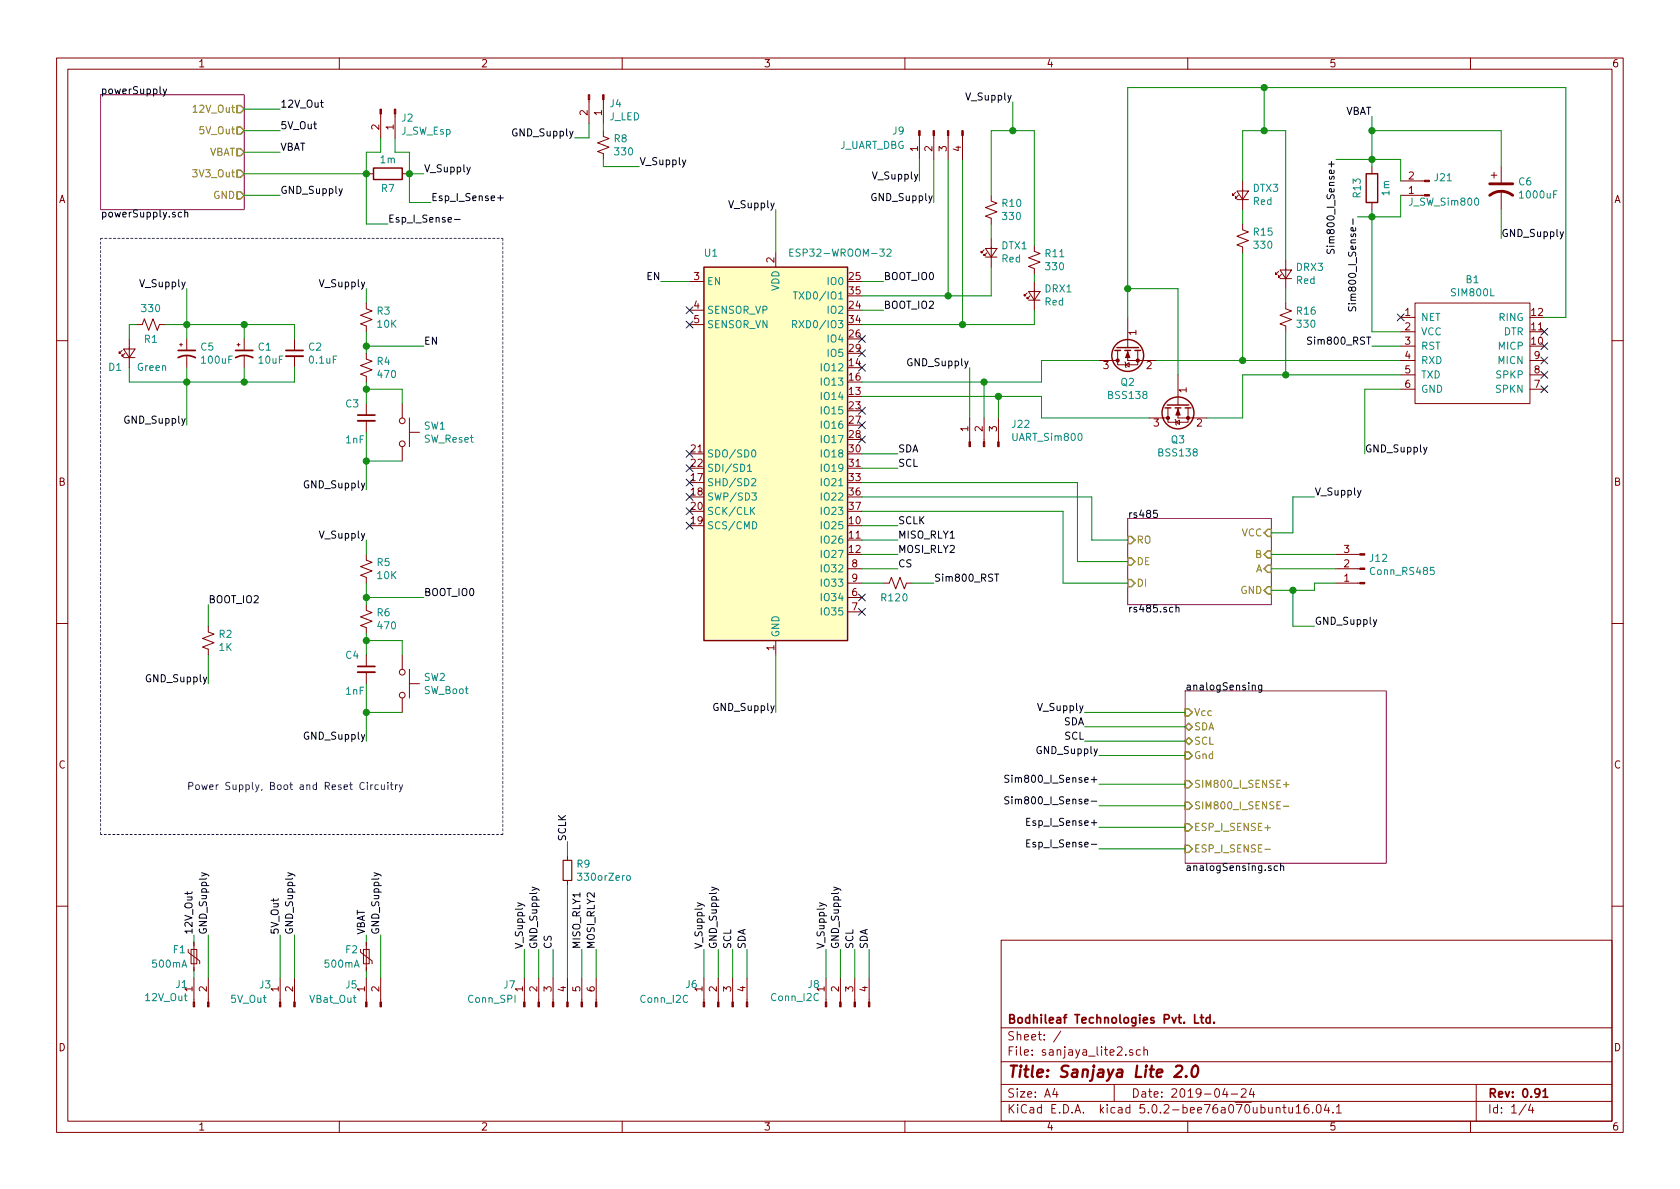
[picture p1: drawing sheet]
EESchema Schematic File Version 4
LIBS:sanjaya_lite2-cache
EELAYER 26 0
EELAYER END
$Descr A4 11693 8268
encoding utf-8
Sheet 1 4
Title "Sanjaya Lite 2.0"
Date "2019-04-24"
Rev "0.91"
Comp "Bodhileaf Technologies Pvt. Ltd."
Comment1 ""
Comment2 ""
Comment3 ""
Comment4 ""
$EndDescr
$Sheet
S 700  650  1000 800 
U 5C11B7C7
F0 "powerSupply" 50
F1 "powerSupply.sch" 50
F2 "GND" O R 1700 1350 50 
F3 "3V3_Out" O R 1700 1200 50 
F4 "12V_Out" O R 1700 750 50 
F5 "5V_Out" O R 1700 900 50 
F6 "VBAT" O R 1700 1050 50 
$EndSheet
Text Label 2950 1200 0    50   ~ 0
V_Supply
Text Label 7050 700  2    50   ~ 0
V_Supply
Wire Wire Line
	9500 3150 9500 2700
Wire Wire Line
	9500 2700 9750 2700
NoConn ~ 10750 2300
NoConn ~ 10750 2400
NoConn ~ 10750 2500
NoConn ~ 10750 2600
NoConn ~ 10750 2700
$Sheet
S 8250 4800 1400 1200
U 5C1B2A50
F0 "analogSensing" 50
F1 "analogSensing.sch" 50
F2 "Vcc" I L 8250 4950 50 
F3 "Gnd" I L 8250 5250 50 
F4 "SDA" B L 8250 5050 50 
F5 "SCL" B L 8250 5150 50 
F6 "SIM800_I_SENSE+" I L 8250 5450 50 
F7 "ESP_I_SENSE+" I L 8250 5750 50 
F8 "ESP_I_SENSE-" I L 8250 5900 50 
F9 "SIM800_I_SENSE-" I L 8250 5600 50 
$EndSheet
Text Label 7650 5250 2    50   ~ 0
GND_Supply
Wire Wire Line
	7650 5250 8250 5250
$Comp
L RF_Module:ESP32-WROOM-32 U1
U 1 1
P 5400 3150
F 0 "U1" H 4950 4550 50  0000 C CNN
F 1 "ESP32-WROOM-32" H 5850 4550 50  0000 C CNN
F 2 "Custom Boards:ESP32-WROOM-32_Handsolder" H 5400 1650 50  0001 C CNN
F 3 "https://www.espressif.com/sites/default/files/documentation/esp32-wroom-32_datasheet_en.pdf" H 5100 3200 50  0001 C CNN
	1    5400 3150
	1    0    0    -1  
$EndComp
Text Label 1950 1350 0    50   ~ 0
GND_Supply
$Comp
L Device:C_Small C2
U 1 1
P 2050 2450
F 0 "C2" H 2142 2496 50  0000 L CNN
F 1 "0.1uF" H 2142 2405 50  0000 L CNN
F 2 "Capacitor_SMD:C_0805_2012Metric_Pad1.15x1.40mm_HandSolder" H 2050 2450 50  0001 C CNN
F 3 "~" H 2050 2450 50  0001 C CNN
	1    2050 2450
	1    0    0    -1  
$EndComp
$Comp
L Device:CP1_Small C1
U 1 1
P 1700 2450
F 0 "C1" H 1791 2496 50  0000 L CNN
F 1 "10uF" H 1791 2405 50  0000 L CNN
F 2 "Capacitor_Tantalum_SMD:CP_EIA-3216-10_Kemet-I_Pad1.58x1.35mm_HandSolder" H 1700 2450 50  0001 C CNN
F 3 "~" H 1700 2450 50  0001 C CNN
	1    1700 2450
	1    0    0    -1  
$EndComp
Text Label 1300 2000 2    50   ~ 0
V_Supply
Text Label 1300 2950 2    50   ~ 0
GND_Supply
Wire Wire Line
	1300 2000 1300 2250
Connection ~ 1300 2250
Connection ~ 1300 2650
Wire Wire Line
	1300 2650 1300 2950
Text Label 2550 2000 2    50   ~ 0
V_Supply
$Comp
L Device:R_Small_US R3
U 1 1
P 2550 2200
F 0 "R3" H 2618 2246 50  0000 L CNN
F 1 "10K" H 2618 2155 50  0000 L CNN
F 2 "Resistor_SMD:R_0805_2012Metric_Pad1.15x1.40mm_HandSolder" H 2550 2200 50  0001 C CNN
F 3 "~" H 2550 2200 50  0001 C CNN
	1    2550 2200
	1    0    0    -1  
$EndComp
$Comp
L Device:R_Small_US R4
U 1 1
P 2550 2550
F 0 "R4" H 2618 2596 50  0000 L CNN
F 1 "470" H 2618 2505 50  0000 L CNN
F 2 "Resistor_SMD:R_0805_2012Metric_Pad1.15x1.40mm_HandSolder" H 2550 2550 50  0001 C CNN
F 3 "~" H 2550 2550 50  0001 C CNN
	1    2550 2550
	1    0    0    -1  
$EndComp
$Comp
L Device:C_Small C3
U 1 1
P 2550 2900
F 0 "C3" H 2400 3000 50  0000 L CNN
F 1 "1nF" H 2400 2750 50  0000 L CNN
F 2 "Capacitor_SMD:C_0805_2012Metric_Pad1.15x1.40mm_HandSolder" H 2550 2900 50  0001 C CNN
F 3 "~" H 2550 2900 50  0001 C CNN
	1    2550 2900
	1    0    0    -1  
$EndComp
Text Label 2550 3400 2    50   ~ 0
GND_Supply
$Comp
L Switch:SW_Push SW1
U 1 1
P 2800 3000
F 0 "SW1" V 2754 3148 50  0000 L CNN
F 1 "SW_Reset" V 2845 3148 50  0000 L CNN
F 2 "Button_Switch_THT:SW_PUSH_6mm_H4.3mm" H 2800 3200 50  0001 C CNN
F 3 "" H 2800 3200 50  0001 C CNN
	1    2800 3000
	0    1    1    0   
$EndComp
Wire Wire Line
	2550 3000 2550 3200
Wire Wire Line
	2800 3200 2550 3200
Connection ~ 2550 3200
Wire Wire Line
	2550 3200 2550 3400
Wire Wire Line
	2550 2800 2550 2700
Wire Wire Line
	2550 2700 2800 2700
Wire Wire Line
	2800 2700 2800 2800
Connection ~ 2550 2700
Wire Wire Line
	2550 2700 2550 2650
Wire Wire Line
	2550 2450 2550 2400
Wire Wire Line
	2550 2100 2550 2000
Text Label 2950 2400 0    50   ~ 0
EN
Wire Wire Line
	2950 2400 2550 2400
Connection ~ 2550 2400
Wire Wire Line
	2550 2400 2550 2300
Text Label 2550 3750 2    50   ~ 0
V_Supply
$Comp
L Device:R_Small_US R5
U 1 1
P 2550 3950
F 0 "R5" H 2618 3996 50  0000 L CNN
F 1 "10K" H 2618 3905 50  0000 L CNN
F 2 "Resistor_SMD:R_0805_2012Metric_Pad1.15x1.40mm_HandSolder" H 2550 3950 50  0001 C CNN
F 3 "~" H 2550 3950 50  0001 C CNN
	1    2550 3950
	1    0    0    -1  
$EndComp
$Comp
L Device:R_Small_US R6
U 1 1
P 2550 4300
F 0 "R6" H 2618 4346 50  0000 L CNN
F 1 "470" H 2618 4255 50  0000 L CNN
F 2 "Resistor_SMD:R_0805_2012Metric_Pad1.15x1.40mm_HandSolder" H 2550 4300 50  0001 C CNN
F 3 "~" H 2550 4300 50  0001 C CNN
	1    2550 4300
	1    0    0    -1  
$EndComp
$Comp
L Device:C_Small C4
U 1 1
P 2550 4650
F 0 "C4" H 2400 4750 50  0000 L CNN
F 1 "1nF" H 2400 4500 50  0000 L CNN
F 2 "Capacitor_SMD:C_0805_2012Metric_Pad1.15x1.40mm_HandSolder" H 2550 4650 50  0001 C CNN
F 3 "~" H 2550 4650 50  0001 C CNN
	1    2550 4650
	1    0    0    -1  
$EndComp
Text Label 2550 5150 2    50   ~ 0
GND_Supply
$Comp
L Switch:SW_Push SW2
U 1 1
P 2800 4750
F 0 "SW2" V 2754 4898 50  0000 L CNN
F 1 "SW_Boot" V 2845 4898 50  0000 L CNN
F 2 "Button_Switch_THT:SW_PUSH_6mm_H4.3mm" H 2800 4950 50  0001 C CNN
F 3 "" H 2800 4950 50  0001 C CNN
	1    2800 4750
	0    1    1    0   
$EndComp
Wire Wire Line
	2550 4750 2550 4950
Wire Wire Line
	2800 4950 2550 4950
Connection ~ 2550 4950
Wire Wire Line
	2550 4950 2550 5150
Wire Wire Line
	2550 4550 2550 4450
Wire Wire Line
	2550 4450 2800 4450
Wire Wire Line
	2800 4450 2800 4550
Connection ~ 2550 4450
Wire Wire Line
	2550 4450 2550 4400
Wire Wire Line
	2550 4200 2550 4150
Wire Wire Line
	2550 3850 2550 3750
Text Label 2950 4150 0    50   ~ 0
BOOT_IO0
Wire Wire Line
	2950 4150 2550 4150
Connection ~ 2550 4150
Wire Wire Line
	2550 4150 2550 4050
Text Label 1450 4200 0    50   ~ 0
BOOT_IO2
$Comp
L Device:R_Small_US R2
U 1 1
P 1450 4450
F 0 "R2" H 1518 4496 50  0000 L CNN
F 1 "1K" H 1518 4405 50  0000 L CNN
F 2 "Resistor_SMD:R_0805_2012Metric_Pad1.15x1.40mm_HandSolder" H 1450 4450 50  0001 C CNN
F 3 "~" H 1450 4450 50  0001 C CNN
	1    1450 4450
	1    0    0    -1  
$EndComp
Text Label 1450 4750 2    50   ~ 0
GND_Supply
Wire Wire Line
	1450 4200 1450 4350
Wire Wire Line
	1450 4550 1450 4750
Wire Notes Line
	700  1650 3500 1650
Wire Notes Line
	3500 1650 3500 5800
Wire Notes Line
	3500 5800 700  5800
Wire Notes Line
	700  5800 700  1650
Text Notes 1300 5500 0    50   ~ 0
Power Supply, Boot and Reset Circuitry
Text Label 4600 1950 2    50   ~ 0
EN
Wire Wire Line
	4600 1950 4800 1950
Text Label 6150 1950 0    50   ~ 0
BOOT_IO0
Wire Wire Line
	6150 1950 6000 1950
Text Label 6150 2150 0    50   ~ 0
BOOT_IO2
Wire Wire Line
	6150 2150 6000 2150
Text Label 5400 1450 2    50   ~ 0
V_Supply
Wire Wire Line
	5400 1450 5400 1750
Text Label 5400 4950 2    50   ~ 0
GND_Supply
Wire Wire Line
	5400 4550 5400 4950
Text Label 6500 1400 2    50   ~ 0
GND_Supply
Wire Wire Line
	6000 2050 6600 2050
Wire Wire Line
	6600 2050 6600 1100
Wire Wire Line
	6000 2250 6700 2250
Wire Wire Line
	6700 2250 6700 1100
NoConn ~ 4800 3150
NoConn ~ 4800 3250
NoConn ~ 4800 3350
NoConn ~ 4800 3450
NoConn ~ 4800 3550
NoConn ~ 4800 3650
NoConn ~ 6000 2350
NoConn ~ 6000 2450
Text Label 9500 3150 0    50   ~ 0
GND_Supply
$Comp
L Device:R_Small_US R10
U 1 1
P 6900 1450
F 0 "R10" H 6968 1496 50  0000 L CNN
F 1 "330" H 6968 1405 50  0000 L CNN
F 2 "Resistor_SMD:R_0805_2012Metric_Pad1.15x1.40mm_HandSolder" H 6900 1450 50  0001 C CNN
F 3 "~" H 6900 1450 50  0001 C CNN
	1    6900 1450
	1    0    0    -1  
$EndComp
$Comp
L Device:LED_Small DTX1
U 1 1
P 6900 1750
F 0 "DTX1" V 6946 1682 50  0000 R CNN
F 1 "Red" V 6855 1682 50  0000 R CNN
F 2 "LED_SMD:LED_0805_2012Metric_Pad1.15x1.40mm_HandSolder" V 6900 1750 50  0001 C CNN
F 3 "~" V 6900 1750 50  0001 C CNN
	1    6900 1750
	0    -1   -1   0   
$EndComp
Wire Wire Line
	6900 1550 6900 1650
$Comp
L Device:R_Small_US R11
U 1 1
P 7200 1800
F 0 "R11" H 7268 1846 50  0000 L CNN
F 1 "330" H 7268 1755 50  0000 L CNN
F 2 "Resistor_SMD:R_0805_2012Metric_Pad1.15x1.40mm_HandSolder" H 7200 1800 50  0001 C CNN
F 3 "~" H 7200 1800 50  0001 C CNN
	1    7200 1800
	1    0    0    -1  
$EndComp
$Comp
L Device:LED_Small DRX1
U 1 1
P 7200 2050
F 0 "DRX1" V 7246 1982 50  0000 R CNN
F 1 "Red" V 7155 1982 50  0000 R CNN
F 2 "LED_SMD:LED_0805_2012Metric_Pad1.15x1.40mm_HandSolder" V 7200 2050 50  0001 C CNN
F 3 "~" V 7200 2050 50  0001 C CNN
	1    7200 2050
	0    -1   -1   0   
$EndComp
Wire Wire Line
	7200 1900 7200 1950
$Comp
L Device:R_Small_US R15
U 1 1
P 8650 1650
F 0 "R15" H 8718 1696 50  0000 L CNN
F 1 "330" H 8718 1605 50  0000 L CNN
F 2 "Resistor_SMD:R_0805_2012Metric_Pad1.15x1.40mm_HandSolder" H 8650 1650 50  0001 C CNN
F 3 "~" H 8650 1650 50  0001 C CNN
	1    8650 1650
	1    0    0    -1  
$EndComp
$Comp
L Device:LED_Small DTX3
U 1 1
P 8650 1350
F 0 "DTX3" V 8696 1282 50  0000 R CNN
F 1 "Red" V 8605 1282 50  0000 R CNN
F 2 "LED_SMD:LED_0805_2012Metric_Pad1.15x1.40mm_HandSolder" V 8650 1350 50  0001 C CNN
F 3 "~" V 8650 1350 50  0001 C CNN
	1    8650 1350
	0    -1   -1   0   
$EndComp
Wire Wire Line
	8650 1450 8650 1550
$Comp
L Device:R_Small_US R16
U 1 1
P 8950 2200
F 0 "R16" H 9018 2246 50  0000 L CNN
F 1 "330" H 9018 2155 50  0000 L CNN
F 2 "Resistor_SMD:R_0805_2012Metric_Pad1.15x1.40mm_HandSolder" H 8950 2200 50  0001 C CNN
F 3 "~" H 8950 2200 50  0001 C CNN
	1    8950 2200
	1    0    0    -1  
$EndComp
$Comp
L Device:LED_Small DRX3
U 1 1
P 8950 1900
F 0 "DRX3" V 8996 1832 50  0000 R CNN
F 1 "Red" V 8905 1832 50  0000 R CNN
F 2 "LED_SMD:LED_0805_2012Metric_Pad1.15x1.40mm_HandSolder" V 8950 1900 50  0001 C CNN
F 3 "~" V 8950 1900 50  0001 C CNN
	1    8950 1900
	0    -1   -1   0   
$EndComp
Wire Wire Line
	8950 2000 8950 2100
Wire Wire Line
	8650 900  8650 1250
Wire Wire Line
	6900 900  6900 1350
Wire Wire Line
	8650 900  8800 900 
Wire Wire Line
	8650 1750 8650 2500
Wire Wire Line
	8950 2300 8950 2600
Wire Wire Line
	8950 2600 9750 2600
Wire Wire Line
	8950 1800 8950 900 
Wire Wire Line
	7200 1700 7200 900 
Wire Wire Line
	7200 900  7050 900 
Wire Wire Line
	6600 2050 6900 2050
Wire Wire Line
	6900 2050 6900 1850
Connection ~ 6600 2050
Wire Wire Line
	1700 1350 1950 1350
Text Label 1950 900  0    50   ~ 0
5V_Out
Text Label 1950 750  0    50   ~ 0
12V_Out
Wire Wire Line
	1700 900  1950 900 
Wire Wire Line
	1950 750  1700 750 
Text Label 1950 1050 0    50   ~ 0
VBAT
Wire Wire Line
	1700 1050 1950 1050
$Comp
L Device:R_Small_US R1
U 1 1
P 1050 2250
F 0 "R1" V 1150 2250 50  0000 C CNN
F 1 "330" V 936 2250 50  0000 C CNN
F 2 "Resistor_SMD:R_0805_2012Metric_Pad1.15x1.40mm_HandSolder" H 1050 2250 50  0001 C CNN
F 3 "~" H 1050 2250 50  0001 C CNN
	1    1050 2250
	0    1    1    0   
$EndComp
$Comp
L Device:LED_Small D1
U 1 1
P 900 2450
F 0 "D1" V 800 2600 50  0000 R CNN
F 1 "Green" V 800 2400 50  0000 R CNN
F 2 "LED_SMD:LED_0805_2012Metric_Pad1.15x1.40mm_HandSolder" V 900 2450 50  0001 C CNN
F 3 "~" V 900 2450 50  0001 C CNN
	1    900  2450
	0    -1   -1   0   
$EndComp
Wire Wire Line
	950  2250 900  2250
Wire Wire Line
	900  2250 900  2350
Wire Wire Line
	900  2550 900  2650
Wire Wire Line
	900  2650 1300 2650
Wire Wire Line
	1150 2250 1300 2250
$Comp
L Connector:Conn_01x02_Male J2
U 1 1
P 2750 750
F 0 "J2" V 2810 790 50  0000 L CNN
F 1 "J_SW_Esp" V 2901 790 50  0000 L CNN
F 2 "Connector_PinHeader_2.54mm:PinHeader_1x02_P2.54mm_Vertical" H 2750 750 50  0001 C CNN
F 3 "~" H 2750 750 50  0001 C CNN
	1    2750 750 
	0    1    1    0   
$EndComp
Wire Wire Line
	1700 1200 2550 1200
Wire Wire Line
	2650 950  2650 1050
Wire Wire Line
	2650 1050 2550 1050
Wire Wire Line
	2550 1050 2550 1200
Wire Wire Line
	2750 950  2750 1050
Wire Wire Line
	2750 1050 2850 1050
Wire Wire Line
	2850 1050 2850 1200
Wire Wire Line
	2850 1200 2950 1200
Text Label 6250 3150 0    50   ~ 0
SDA
Text Label 6250 3250 0    50   ~ 0
SCL
Wire Wire Line
	6000 3250 6250 3250
Wire Wire Line
	6250 3150 6000 3150
Text Label 7550 5050 2    50   ~ 0
SDA
Text Label 7550 5150 2    50   ~ 0
SCL
$Comp
L Connector:Conn_01x04_Male J6
U 1 1
P 5000 7000
F 0 "J6" V 5153 7140 50  0000 L CNN
F 1 "Conn_I2C" V 5050 7200 50  0000 L CNN
F 2 "Connector_JST:JST_XH_B04B-XH-A_1x04_P2.50mm_Vertical" H 5000 7000 50  0001 C CNN
F 3 "~" H 5000 7000 50  0001 C CNN
	1    5000 7000
	0    -1   -1   0   
$EndComp
Text Label 5200 6600 1    50   ~ 0
SDA
Text Label 5100 6600 1    50   ~ 0
SCL
Text Label 4900 6600 1    50   ~ 0
V_Supply
Text Label 3750 6600 1    50   ~ 0
GND_Supply
Wire Wire Line
	4900 6600 4900 6800
Wire Wire Line
	5000 6600 5000 6800
Wire Wire Line
	5100 6600 5100 6800
Wire Wire Line
	5200 6600 5200 6800
$Comp
L Connector:Conn_01x02_Male J1
U 1 1
P 1350 7000
F 0 "J1" V 1503 7040 50  0000 L CNN
F 1 "12V_Out" V 1412 7040 50  0000 L CNN
F 2 "Connector_JST:JST_XH_B02B-XH-A_1x02_P2.50mm_Vertical" H 1350 7000 50  0001 C CNN
F 3 "~" H 1350 7000 50  0001 C CNN
	1    1350 7000
	0    -1   -1   0   
$EndComp
Text Label 1950 6500 1    50   ~ 0
5V_Out
Text Label 2050 6500 1    50   ~ 0
GND_Supply
Text Label 1450 6500 1    50   ~ 0
GND_Supply
Text Label 1350 6500 1    50   ~ 0
12V_Out
Text Label 3950 5850 1    50   ~ 0
SCLK
Text Label 4050 6600 1    50   ~ 0
MISO_RLY1
Text Label 4150 6600 1    50   ~ 0
MOSI_RLY2
Wire Wire Line
	4050 6600 4050 6800
Text Label 3850 6600 1    50   ~ 0
CS
Wire Wire Line
	4150 6600 4150 6800
Text Label 6250 3650 0    50   ~ 0
SCLK
Wire Wire Line
	6250 3650 6000 3650
Text Label 6250 3750 0    50   ~ 0
MISO_RLY1
Text Label 6250 3850 0    50   ~ 0
MOSI_RLY2
Text Label 6250 3950 0    50   ~ 0
CS
Wire Wire Line
	6000 3950 6250 3950
Wire Wire Line
	6250 3850 6000 3850
Wire Wire Line
	6250 3750 6000 3750
NoConn ~ 6000 2850
NoConn ~ 6000 2950
NoConn ~ 6000 3050
NoConn ~ 6000 4150
NoConn ~ 6000 4250
Text Label 9550 800  2    50   ~ 0
VBAT
NoConn ~ 6000 2550
Text Label 7550 4950 2    50   ~ 0
V_Supply
NoConn ~ 4800 2150
NoConn ~ 4800 2250
$Comp
L Connector:Conn_01x02_Male J3
U 1 1
P 1950 7000
F 0 "J3" V 2100 7150 50  0000 R CNN
F 1 "5V_Out" V 2000 7350 50  0000 R CNN
F 2 "Connector_JST:JST_XH_B02B-XH-A_1x02_P2.50mm_Vertical" H 1950 7000 50  0001 C CNN
F 3 "~" H 1950 7000 50  0001 C CNN
	1    1950 7000
	0    -1   -1   0   
$EndComp
Wire Wire Line
	2050 6500 2050 6800
$Comp
L Connector:Conn_01x02_Male J4
U 1 1
P 4200 650
F 0 "J4" V 4260 690 50  0000 L CNN
F 1 "J_LED" V 4351 690 50  0000 L CNN
F 2 "Connector_JST:JST_XH_B02B-XH-A_1x02_P2.50mm_Vertical" H 4200 650 50  0001 C CNN
F 3 "~" H 4200 650 50  0001 C CNN
	1    4200 650 
	0    1    1    0   
$EndComp
Text Label 4450 1150 0    50   ~ 0
V_Supply
$Comp
L Device:R_Small_US R8
U 1 1
P 4200 1000
F 0 "R8" H 4268 1046 50  0000 L CNN
F 1 "330" H 4268 955 50  0000 L CNN
F 2 "Resistor_SMD:R_0805_2012Metric_Pad1.15x1.40mm_HandSolder" H 4200 1000 50  0001 C CNN
F 3 "~" H 4200 1000 50  0001 C CNN
	1    4200 1000
	1    0    0    -1  
$EndComp
Text Label 4000 950  2    50   ~ 0
GND_Supply
Wire Wire Line
	4000 950  4100 950 
Wire Wire Line
	4100 950  4100 850 
Wire Wire Line
	4200 850  4200 900 
Wire Wire Line
	4200 1100 4200 1150
Wire Wire Line
	4200 1150 4450 1150
$Comp
L Device:CP1_Small C5
U 1 1
P 1300 2450
F 0 "C5" H 1391 2496 50  0000 L CNN
F 1 "100uF" H 1391 2405 50  0000 L CNN
F 2 "Capacitor_SMD:CP_Elec_6.3x5.4" H 1300 2450 50  0001 C CNN
F 3 "~" H 1300 2450 50  0001 C CNN
	1    1300 2450
	1    0    0    -1  
$EndComp
Wire Wire Line
	1300 2350 1300 2250
Wire Wire Line
	1300 2550 1300 2650
Wire Wire Line
	1700 2650 1700 2550
Wire Wire Line
	1300 2650 1700 2650
Wire Wire Line
	1700 2350 1700 2250
Wire Wire Line
	1300 2250 1700 2250
Wire Wire Line
	2050 2550 2050 2650
Wire Wire Line
	2050 2650 1700 2650
Connection ~ 1700 2650
Wire Wire Line
	2050 2350 2050 2250
Wire Wire Line
	2050 2250 1700 2250
Connection ~ 1700 2250
NoConn ~ 9750 2200
Wire Wire Line
	9550 2300 9750 2300
$Comp
L Device:CP1 C6
U 1 1
P 10450 1300
F 0 "C6" H 10565 1346 50  0000 L CNN
F 1 "1000uF" H 10565 1255 50  0000 L CNN
F 2 "Capacitor_SMD:CP_Elec_10x10" H 10450 1300 50  0001 C CNN
F 3 "~" H 10450 1300 50  0001 C CNN
	1    10450 1300
	1    0    0    -1  
$EndComp
Text Label 10450 1650 0    50   ~ 0
GND_Supply
Text Label 6500 4050 0    50   ~ 0
Sim800_RST
$Comp
L Device:R_Small_US R12
U 1 1
P 6250 4050
F 0 "R12" V 6350 4000 50  0000 C CNN
F 1 "0" V 6350 4100 50  0000 C CNN
F 2 "Resistor_SMD:R_0805_2012Metric_Pad1.15x1.40mm_HandSolder" H 6250 4050 50  0001 C CNN
F 3 "~" H 6250 4050 50  0001 C CNN
	1    6250 4050
	0    1    1    0   
$EndComp
Wire Wire Line
	6500 4050 6350 4050
Wire Wire Line
	6150 4050 6000 4050
Wire Wire Line
	7200 2150 7200 2250
Wire Wire Line
	7200 2250 6700 2250
Connection ~ 6700 2250
Wire Wire Line
	7050 900  7050 700 
Connection ~ 7050 900 
Wire Wire Line
	7050 900  6900 900 
$Comp
L Connector:Conn_01x04_Male J9
U 1 1
P 6500 900
F 0 "J9" V 6500 1100 50  0000 L CNN
F 1 "J_UART_DBG" V 6600 1100 50  0000 L CNN
F 2 "Connector_JST:JST_XH_B04B-XH-A_1x04_P2.50mm_Vertical" H 6500 900 50  0001 C CNN
F 3 "~" H 6500 900 50  0001 C CNN
	1    6500 900 
	0    -1   1    0   
$EndComp
Text Label 6400 1250 2    50   ~ 0
V_Supply
Wire Wire Line
	6400 1100 6400 1250
Wire Wire Line
	6500 1100 6500 1400
Text Label 9550 2400 2    50   ~ 0
Sim800_RST
Wire Wire Line
	9550 2400 9750 2400
Wire Wire Line
	8650 2500 9750 2500
Connection ~ 8650 2500
Wire Wire Line
	8650 2600 8950 2600
Connection ~ 8950 2600
$Comp
L Transistor_FET:BSS138 Q2
U 1 1
P 7850 2400
F 0 "Q2" V 8100 2400 50  0000 C CNN
F 1 "BSS138" V 8191 2400 50  0000 C CNN
F 2 "Package_TO_SOT_SMD:SOT-23" H 8050 2325 50  0001 L CIN
F 3 "https://www.fairchildsemi.com/datasheets/BS/BSS138.pdf" H 7850 2400 50  0001 L CNN
	1    7850 2400
	0    -1   1    0   
$EndComp
$Comp
L Transistor_FET:BSS138 Q3
U 1 1
P 8200 2800
F 0 "Q3" V 8450 2800 50  0000 C CNN
F 1 "BSS138" V 8541 2800 50  0000 C CNN
F 2 "Package_TO_SOT_SMD:SOT-23" H 8400 2725 50  0001 L CIN
F 3 "https://www.fairchildsemi.com/datasheets/BS/BSS138.pdf" H 8200 2800 50  0001 L CNN
	1    8200 2800
	0    -1   1    0   
$EndComp
$Comp
L Custom_Misc:SIM800L B1
U 1 1
P 10250 2450
F 0 "B1" H 10250 2965 50  0000 C CNN
F 1 "SIM800L" H 10250 2874 50  0000 C CNN
F 2 "Custom Boards:Sim800L_Module" H 10250 2500 50  0001 C CNN
F 3 "http://simcomm2m.com/en/module/detail.aspx?id=138" H 10250 2500 50  0001 C CNN
	1    10250 2450
	1    0    0    -1  
$EndComp
Wire Wire Line
	10750 2200 10900 2200
Wire Wire Line
	10900 2200 10900 600 
Wire Wire Line
	10900 600  8800 600 
Wire Wire Line
	7850 600  7850 2000
Wire Wire Line
	8200 2600 8200 2000
Wire Wire Line
	8200 2000 7850 2000
Connection ~ 7850 2000
Wire Wire Line
	7850 2000 7850 2200
Wire Wire Line
	7250 2650 7250 2500
Wire Wire Line
	7250 2500 7650 2500
Wire Wire Line
	8050 2500 8650 2500
Wire Wire Line
	8650 2900 8400 2900
Wire Wire Line
	8650 2600 8650 2900
Wire Wire Line
	8000 2900 7250 2900
Wire Wire Line
	7250 2900 7250 2750
$Comp
L Connector:Conn_01x04_Male J8
U 1 1
P 5850 7000
F 0 "J8" V 6003 7140 50  0000 L CNN
F 1 "Conn_I2C" V 5912 7140 50  0000 L CNN
F 2 "Connector_JST:JST_XH_B04B-XH-A_1x04_P2.50mm_Vertical" H 5850 7000 50  0001 C CNN
F 3 "~" H 5850 7000 50  0001 C CNN
	1    5850 7000
	0    -1   -1   0   
$EndComp
Text Label 6050 6600 1    50   ~ 0
SDA
Text Label 5950 6600 1    50   ~ 0
SCL
Text Label 5750 6600 1    50   ~ 0
V_Supply
Text Label 5850 6600 1    50   ~ 0
GND_Supply
Wire Wire Line
	5750 6600 5750 6800
Wire Wire Line
	5850 6600 5850 6800
Wire Wire Line
	5950 6600 5950 6800
Wire Wire Line
	6050 6600 6050 6800
$Comp
L Connector:Conn_01x06_Male J7
U 1 1
P 3850 7000
F 0 "J7" V 4000 7350 50  0000 R CNN
F 1 "Conn_SPI" V 3900 7600 50  0000 R CNN
F 2 "Connector_JST:JST_XH_B06B-XH-A_1x06_P2.50mm_Vertical" H 3850 7000 50  0001 C CNN
F 3 "~" H 3850 7000 50  0001 C CNN
	1    3850 7000
	0    -1   -1   0   
$EndComp
Text Label 3650 6600 1    50   ~ 0
V_Supply
Wire Wire Line
	3750 6600 3750 6800
Wire Wire Line
	3650 6800 3650 6600
$Sheet
S 7850 3600 1000 600 
U 5CBCE1B1
F0 "rs485" 50
F1 "rs485.sch" 50
F2 "RO" I L 7850 3750 50 
F3 "DE" I L 7850 3900 50 
F4 "DI" I L 7850 4050 50 
F5 "VCC" I R 8850 3700 50 
F6 "GND" I R 8850 4100 50 
F7 "A" I R 8850 3950 50 
F8 "B" I R 8850 3850 50 
$EndSheet
Wire Wire Line
	7500 3350 7500 3900
Wire Wire Line
	7500 3900 7850 3900
Wire Wire Line
	6000 3350 7500 3350
Wire Wire Line
	7850 3750 7600 3750
Wire Wire Line
	7600 3750 7600 3450
Wire Wire Line
	6000 3450 7600 3450
Wire Wire Line
	7400 3550 7400 4050
Wire Wire Line
	7400 4050 7850 4050
Wire Wire Line
	6000 3550 7400 3550
Text Label 9150 4350 0    50   ~ 0
GND_Supply
Text Label 9150 3450 0    50   ~ 0
V_Supply
Wire Wire Line
	9150 4350 9000 4350
Wire Wire Line
	9000 4350 9000 4100
Wire Wire Line
	9000 4100 8850 4100
$Comp
L Connector:Conn_01x03_Male J12
U 1 1
P 9500 3950
F 0 "J12" H 9473 3880 50  0000 R CNN
F 1 "Conn_RS485" H 9473 3971 50  0000 R CNN
F 2 "Connector_JST:JST_XH_B03B-XH-A_1x03_P2.50mm_Vertical" H 9500 3950 50  0001 C CNN
F 3 "~" H 9500 3950 50  0001 C CNN
	1    9500 3950
	-1   0    0    1   
$EndComp
Wire Wire Line
	8850 3850 9300 3850
Wire Wire Line
	8850 3950 9300 3950
Wire Wire Line
	9300 4050 9150 4050
Wire Wire Line
	9150 4050 9150 4100
Wire Wire Line
	9150 4100 9000 4100
Connection ~ 9000 4100
Wire Wire Line
	7550 5150 8250 5150
Wire Wire Line
	7550 5050 8250 5050
Text Label 7650 5450 2    50   ~ 0
Sim800_I_Sense+
Text Label 7650 5600 2    50   ~ 0
Sim800_I_Sense-
Text Label 7650 5750 2    50   ~ 0
Esp_I_Sense+
Text Label 7650 5900 2    50   ~ 0
Esp_I_Sense-
Wire Wire Line
	7550 4950 8250 4950
Wire Wire Line
	7650 5600 8250 5600
Wire Wire Line
	7650 5450 8250 5450
Wire Wire Line
	8250 5750 7650 5750
Wire Wire Line
	7650 5900 8250 5900
$Comp
L Device:R R7
U 1 1
P 2700 1200
F 0 "R7" V 2800 1200 50  0000 C CNN
F 1 "1m" V 2600 1200 50  0000 C CNN
F 2 "Resistor_SMD:R_1206_3216Metric_Pad1.42x1.75mm_HandSolder" V 2630 1200 50  0001 C CNN
F 3 "~" H 2700 1200 50  0001 C CNN
	1    2700 1200
	0    1    1    0   
$EndComp
Connection ~ 2850 1200
Connection ~ 2550 1200
Text Label 2700 1550 0    50   ~ 0
Esp_I_Sense-
Text Label 3000 1400 0    50   ~ 0
Esp_I_Sense+
Wire Wire Line
	2850 1200 2850 1400
Wire Wire Line
	2850 1400 3000 1400
Wire Wire Line
	2700 1550 2550 1550
Wire Wire Line
	2550 1550 2550 1200
$Comp
L Device:R R13
U 1 1
P 9550 1300
F 0 "R13" V 9650 1300 50  0000 C CNN
F 1 "1m" V 9450 1300 50  0000 C CNN
F 2 "Resistor_SMD:R_1206_3216Metric_Pad1.42x1.75mm_HandSolder" V 9480 1300 50  0001 C CNN
F 3 "~" H 9550 1300 50  0001 C CNN
	1    9550 1300
	-1   0    0    1   
$EndComp
Wire Wire Line
	9550 1450 9550 1500
Text Label 9300 1100 3    50   ~ 0
Sim800_I_Sense+
Text Label 9450 1500 3    50   ~ 0
Sim800_I_Sense-
Wire Wire Line
	9450 1500 9550 1500
Connection ~ 9550 1500
Wire Wire Line
	9550 1500 9550 2300
Wire Wire Line
	9300 1100 9550 1100
Connection ~ 9550 1100
Wire Wire Line
	9550 1100 9550 1150
Wire Wire Line
	2550 6500 2550 6550
Text Label 2650 6500 1    50   ~ 0
GND_Supply
$Comp
L Connector:Conn_01x02_Male J5
U 1 1
P 2550 7000
F 0 "J5" V 2700 7150 50  0000 R CNN
F 1 "VBat_Out" V 2600 7400 50  0000 R CNN
F 2 "Connector_JST:JST_XH_B02B-XH-A_1x02_P2.50mm_Vertical" H 2550 7000 50  0001 C CNN
F 3 "~" H 2550 7000 50  0001 C CNN
	1    2550 7000
	0    -1   -1   0   
$EndComp
Wire Wire Line
	2650 6500 2650 6800
Text Label 2550 6500 1    50   ~ 0
VBAT
Text Label 5000 6600 1    50   ~ 0
GND_Supply
$Comp
L Device:R_Small R9
U 1 1
P 3950 6050
F 0 "R9" H 4009 6096 50  0000 L CNN
F 1 "330orZero" H 4009 6005 50  0000 L CNN
F 2 "Resistor_SMD:R_0805_2012Metric_Pad1.15x1.40mm_HandSolder" H 3950 6050 50  0001 C CNN
F 3 "~" H 3950 6050 50  0001 C CNN
	1    3950 6050
	1    0    0    -1  
$EndComp
Wire Wire Line
	3950 5950 3950 5850
$Comp
L Device:Polyfuse_Small F1
U 1 1
P 1350 6650
F 0 "F1" H 1200 6700 50  0000 L CNN
F 1 "500mA" H 1050 6600 50  0000 L CNN
F 2 "Fuse:Fuse_1812_4532Metric_Pad1.30x3.40mm_HandSolder" H 1400 6450 50  0001 L CNN
F 3 "~" H 1350 6650 50  0001 C CNN
	1    1350 6650
	1    0    0    -1  
$EndComp
Wire Wire Line
	1350 6800 1350 6750
Wire Wire Line
	1350 6550 1350 6500
Wire Wire Line
	1450 6500 1450 6800
$Comp
L Device:Polyfuse_Small F2
U 1 1
P 2550 6650
F 0 "F2" H 2400 6700 50  0000 L CNN
F 1 "500mA" H 2250 6600 50  0000 L CNN
F 2 "Fuse:Fuse_1812_4532Metric_Pad1.30x3.40mm_HandSolder" H 2600 6450 50  0001 L CNN
F 3 "~" H 2550 6650 50  0001 C CNN
	1    2550 6650
	1    0    0    -1  
$EndComp
Wire Wire Line
	2550 6750 2550 6800
Wire Wire Line
	1950 6500 1950 6800
Wire Wire Line
	8800 600  8800 900 
Connection ~ 8800 600 
Wire Wire Line
	8800 600  7850 600 
Connection ~ 8800 900 
Wire Wire Line
	8800 900  8950 900 
Wire Wire Line
	8850 3700 9000 3700
Wire Wire Line
	9000 3700 9000 3450
Wire Wire Line
	9000 3450 9150 3450
$Comp
L Connector:Conn_01x02_Male J21
U 1 1
P 9950 1350
F 0 "J21" H 9923 1230 50  0000 R CNN
F 1 "J_SW_Sim800" H 10100 1400 50  0000 R CNN
F 2 "Connector_PinHeader_2.54mm:PinHeader_1x02_P2.54mm_Vertical" H 9950 1350 50  0001 C CNN
F 3 "~" H 9950 1350 50  0001 C CNN
	1    9950 1350
	-1   0    0    1   
$EndComp
Wire Wire Line
	10450 900  10450 1150
Wire Wire Line
	10450 1450 10450 1650
Wire Wire Line
	9550 900  9550 1100
Wire Wire Line
	9550 800  9550 900 
Connection ~ 9550 900 
Wire Wire Line
	9550 900  10450 900 
Wire Wire Line
	9550 1100 9750 1100
Wire Wire Line
	9750 1100 9750 1250
Wire Wire Line
	9550 1500 9750 1500
Wire Wire Line
	9750 1500 9750 1350
$Comp
L Connector:Conn_01x03_Male J22
U 1 1
P 6850 3100
F 0 "J22" V 7003 2913 50  0000 R CNN
F 1 "UART_Sim800" V 6912 2913 50  0000 R CNN
F 2 "Connector_JST:JST_XH_B03B-XH-A_1x03_P2.50mm_Vertical" H 6850 3100 50  0001 C CNN
F 3 "~" H 6850 3100 50  0001 C CNN
	1    6850 3100
	0    -1   -1   0   
$EndComp
Wire Wire Line
	6000 2650 6850 2650
Wire Wire Line
	6000 2750 6950 2750
Wire Wire Line
	6850 2900 6850 2650
Connection ~ 6850 2650
Wire Wire Line
	6850 2650 7250 2650
Wire Wire Line
	6950 2900 6950 2750
Connection ~ 6950 2750
Wire Wire Line
	6950 2750 7250 2750
Text Label 6750 2550 2    50   ~ 0
GND_Supply
Wire Wire Line
	6750 2900 6750 2550
Wire Wire Line
	3950 6150 3950 6800
Wire Wire Line
	3850 6600 3850 6800
$EndSCHEMATC
